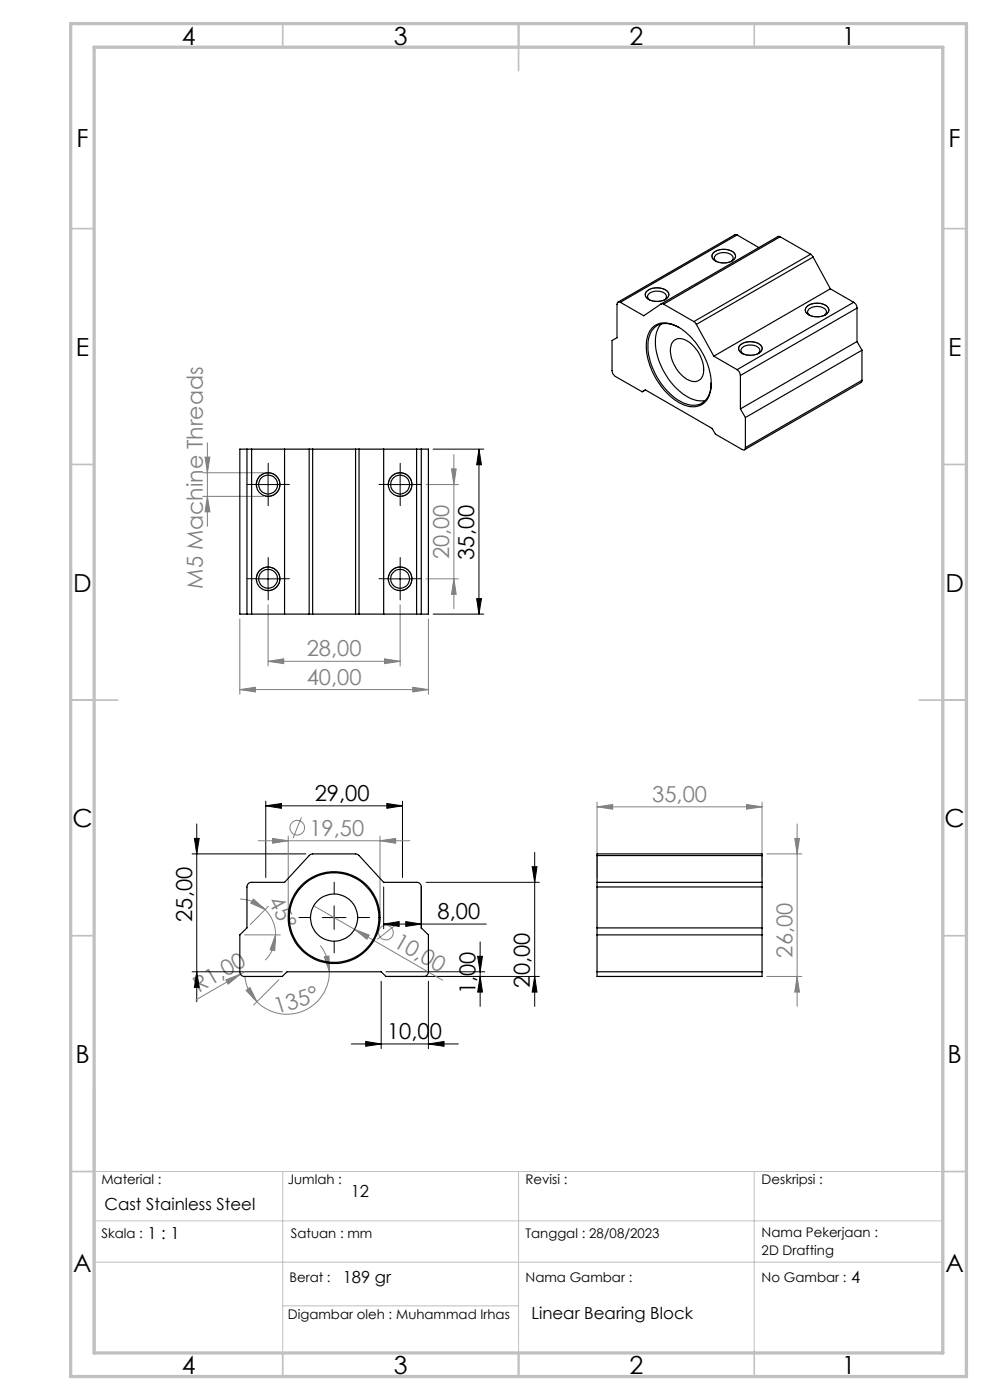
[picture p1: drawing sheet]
<svg xmlns="http://www.w3.org/2000/svg" width="210mm" height="297mm" viewBox="0 0 210 297" stroke-linecap="round" stroke-linejoin="round" font-family="sans-serif">
<g fill="none" stroke="#808080" stroke-width=".21">
<path d="M43.5 97h1l-.5 3.3zM44 93.9v17.8M95.8 99.5h1l-.5 3.3zM96.3 96.4v32.7M43 100.3h12.9M43 105.3h12.9M44 105.3l.5 3.3h-1zM90.4 102.8h6.9M50.9 131.3v16M56.9 128.3v13M81.6 139.8l3.3 .5-3.3 .5zM84.9 128.3v13"/>
<path d="M90.4 122.8h6.9M90.9 131.3v16M96.3 122.8l.5 3.3h-1zM50.9 146.3l3.3-.5v1zM50.9 146.3h40M56.9 140.3l3.3-.5v1zM56.9 140.3h28M87.6 145.8l3.3 .5-3.3 .5zM54.8 178.4h32.2M57.8 177.9l3.3 .5-3.3 .5zM61.1 177.4v16.3M63.9 173.4l-1.7 4.4"/>
<path d="M80.6 178.4l3.3-.5v1zM80.6 177.4v16.3M126.6 171.2l3.4-.5v1zM126.6 170.2v16M126.6 171.2h35M158.4 170.7l3.2 .5-3.2 .5zM161.6 170.2v16M168.6 177.9h1l-.5 3.2zM169.1 174.8v38.7M50.9 190.7a7.7 7.7 0 0 1 5.3 2.3M51.9 198.3h7.6M53.8 190.7l2.4 2.3-3-1.4z"/>
<path d="M56.2 193a7.4 7.4 0 0 1 2.3 5.3M56.9 192.3l-3.8 3.8M58.5 198.3l-.2 3.4-1-.2zM58.5 198.3a7.6 7.6 0 0 1-2.2 5.4M66.5 192.2l8.7 5M75.2 197.2l3.1 1.2-.5 .8zM75.2 197.2l18.7 10.8M83.7 196.4l-3.7 2.9M162.7 181.1h7.4M47.9 207.9l3.1-1.2-2.6 2.1zM51 206.7l-9.4 5.4M51.9 206.2l-.9 .5"/>
<path d="M51.9 207.2a9.1 9.1 0 0 0 2.6 5.3M52.2 210.1l.8-.6 1.5 3zM59.2 207.9l-5.4 5.3M67.9 200.6a9.1 9.1 0 0 1 2 5.6M68.8 203l1-.2 .1 3.4zM69.9 206.2a9 9 0 0 1-5.6 8.3 9 9 0 0 1-9.8-2M162.7 207.1h7.4M169.1 207.1l.5 3.4h-1z"/>
<circle cx="63" cy="175.6" r="1.55"/>
<circle cx="81.9" cy="197.8" r="1.55"/>
</g>
<g fill="none" stroke="#000" stroke-width=".21">
<path d="M151.5 53.5a3.5 3.5 0 0 1 4.4 .4 1.16 1.16 0 0 1-.9 1.6 3.4 3.4 0 0 1-3.9-.7v-.7zM137.3 61.7a3.4 3.4 0 0 1 4.4 .4 1.29 1.29 0 0 1-1.2 1.7 3.3 3.3 0 0 1-3.5-.9l-.1-.6zM157 73.3a3.2 3.2 0 0 1 4.6 .4 1.79 1.79 0 0 1-2 1.6 2.44 2.44 0 0 1-2.9-1.4zM171.1 65.1a3.3 3.3 0 0 1 4.6 .2 1.16 1.16 0 0 1-.9 1.6 3.2 3.2 0 0 1-3.9-.9v-.5zM91.9 95.3h10.7M101.6 95.3v35M101.6 95.3l.5 3.3h-1zM54.4 102.8h5M54.5 103.4a2.49 2.49 0 0 1 2.2-3.1 2.49 2.49 0 0 1 2.7 2.7 2.49 2.49 0 0 1-3.2 2.2M56.9 100.3v5M82.4 102.8h5M82.4 103.4a2.5 2.5 0 0 1 2.2-3.1 2.5 2.5 0 0 1 2.7 2.7 2.5 2.5 0 0 1-3.1 2.2"/>
<path d="M84.9 100.3v5M54.4 122.8h5M54.5 123.4a2.49 2.49 0 0 1 2.2-3.1 2.49 2.49 0 0 1 2.7 2.7 2.49 2.49 0 0 1-3.2 2.2M56.9 120.3v5M82.4 122.8h5M82.4 123.4a2.5 2.5 0 0 1 2.2-3.1 2.5 2.5 0 0 1 2.7 2.7 2.5 2.5 0 0 1-3.1 2.2M84.9 120.3v5M91.9 130.3h10.7M101.1 127h1l-.5 3.3zM41.2 177.9h1.1l-.6 3.2zM41.7 174.8v37.7M56.4 171l3.3-.5v1z"/>
<path d="M56.4 170v16.2M56.4 171h29M82.1 170.5l3.3 .5-3.3 .5zM85.4 170v16.2M40.7 181.1h24.2M68.4 194.7h5M70.9 192.2v5M81.4 196l3.3-.5v1zM81.4 188.2v8.8M81.4 196h21.8M86.1 195.5l3.3 .5-3.3 .5zM89.4 188.2v8.8"/>
<path d="M90.4 187.2h24M101.8 199.8v13.7M112.9 183.9h1l-.5 3.3zM113.4 180.8v32.7M40.7 206.2h19.2M41.7 206.2l.6 3.3h-1.1zM80.9 208.2v14.3M81.9 206.2h20.9M81.9 207.1h32.5M90.9 208.2v14.3M101.3 202.9h1l-.5 3.3zM101.8 207.1l.5 3.4h-1z"/>
<path d="M113.4 207.1l.5 3.4h-1zM74.5 221.5h22.7M77.6 220.9l3.3 .6-3.3 .5zM90.9 221.5l3.3-.6v1.1z"/>
</g>
<g fill="none" stroke="#000" stroke-width=".21" stroke-dasharray="15.2 1.3 1.3 1.3">
<path d="M54.4 102.8h-2M56.9 100.3v-2M56.9 105.3v2M59.4 102.8h2M82.4 102.8h-2M84.9 100.3v-2M84.9 105.3v2M87.4 102.8h2M54.4 122.8h-2M56.9 120.3v-2M56.9 125.3v2M59.4 122.8h2"/>
<path d="M82.4 122.8h-2M84.9 120.3v-2M84.9 125.3v2M87.4 122.8h2M65.9 194.6h-2.5M70.9 189.6v-2.5M70.9 199.6v2.5M75.9 194.6h2.5"/>
</g>
<path d="M20 259h180M20 248.5h180v38.5h-180zM60 248.5v38.5M110 248.5v38.5M160 248.5v38.1M20 267.8h180M60 277h50" fill="none" stroke="#c0c0c0" stroke-width=".21"/>
<g fill="none" stroke="#c0c0c0" stroke-width=".35">
<path d="M60 5v5M110 5v10M160 5v5M15 48.5h5M200 48.5h5M15 98.5h5M200 98.5h5M15 148.5h10M195 148.5h10M15 198.5h5M200 198.5h5M15 248.5h5"/>
<path d="M200 248.5h5M60 287v5M110 287v5M160 286.6v4.9"/>
</g>
<path d="M20 231v56" fill="none" stroke="#c0c0c0" stroke-width=".5"/>
<path d="M15 5h190v287h-190zM20 10h180v277h-180z" fill="none" stroke="#c0c0c0" stroke-width=".7"/>
<g fill="#000">
<path d="M56.4 171l3.3-.5v1zM82.1 170.5l3.3 .5-3.3 .5z"/>
<path d="M86.1 195.5l3.3 .5-3.3 .5zM81.4 196l3.3-.5v1z"/>
<path d="M112.9 183.9h1l-.5 3.3zM113.4 207.1l.5 3.4h-1z"/>
<path d="M41.7 206.2l.6 3.3h-1.1zM41.2 177.9h1.1l-.6 3.2z"/>
<path d="M101.3 202.9h1l-.5 3.3zM101.8 207.1l.5 3.4h-1zM101.6 95.3l.5 3.3h-1zM101.1 127h1l-.5 3.3z"/>
<path d="M77.6 220.9l3.3 .6-3.3 .5zM90.9 221.5l3.3-.6v1.1z"/>
</g>
<g fill="#808080">
<path d="M47.9 207.9l3.1-1.2-2.6 2.1z"/>
<path d="M75.2 197.2l3.1 1.2-.5 .8z"/>
<path d="M58.5 198.3l-.2 3.4-1-.2zM53.8 190.7l2.4 2.3-3-1.4z"/>
<path d="M57.8 177.9l3.3 .5-3.3 .5zM80.6 178.4l3.3-.5v1zM56.9 140.3l3.3-.5v1zM81.6 139.8l3.3 .5-3.3 .5zM50.9 146.3l3.3-.5v1zM87.6 145.8l3.3 .5-3.3 .5z"/>
<path d="M52.2 210.1l.8-.6 1.5 3zM68.8 203l1-.2 .1 3.4z"/>
<path d="M95.8 99.5h1l-.5 3.3zM96.3 122.8l.5 3.3h-1zM43.5 97h1l-.5 3.3zM44 105.3l.5 3.3h-1zM168.6 177.9h1l-.5 3.2zM169.1 207.1l.5 3.4h-1z"/>
<path d="M126.6 171.2l3.4-.5v1zM158.4 170.7l3.2 .5-3.2 .5z"/>
</g>
<g fill="none" stroke="#000" stroke-width=".25">
<path d="M151.3 53.7a3.5 3.5 0 0 1 4.6 .1 1.23 1.23 0 0 1-1.1 1.8 3.1 3.1 0 0 1-3.7-1v-.6zM151.9 55.5a.88 .88 0 0 1-.4-1 .88 .88 0 0 1 .8-.7 2.55 2.55 0 0 1 3.2 .7v.5l-.4 .5M156.4 49.8h-.5l-24.8 14.3M156.4 49.8l4.6 2.7M156.4 49.8l-24.8 14.3M165.5 50.2h-.5l-24.8 14.3M165.5 50.2l-24.7 14.3M165.5 50.2l6.4 3.7M171.9 53.9l.6 .6M171.9 53.9l-24.7 14.3M172.5 54.5l-24.8 14.3M172.5 54.5l3.6 6.8"/>
<path d="M131.6 64.1a.44 .44 0 0 0-.5 0 .44 .44 0 0 0-.2 .5v7l-1.1 .6v6.4a1.6 1.6 0 0 0 .7 1.3l5.7 3.2 .7-.4 14.1 8.2 .8 1.2 5.6 3.3a.42 .42 0 0 0 .5 0 .42 .42 0 0 0 .2-.4M131.6 64.1l5 2.9 3.6-2.5M137.1 61.8a3.4 3.4 0 0 1 4.7 .4 1.6 1.6 0 0 1-1.7 1.7 2.6 2.6 0 0 1-3.2-1.3zM137.8 63.6a.9 .9 0 0 1-.4-.9 .9 .9 0 0 1 .8-.7 2.63 2.63 0 0 1 3.1 .6v.5l-.4 .5M138.3 69.6a4.3 4.3 0 0 1 5.4-.4 15 15 0 0 1 7.1 13.2 3.9 3.9 0 0 1-5.8 3.5 14.6 14.6 0 0 1-7.8-13.7l.3-1.3zM140.2 64.5h.6M140.3 68.7a7.3 7.3 0 0 0-.8 7.1 14 14 0 0 0 7.5 8.9l1.7 .4 .9-.2M140.8 64.5l6.4 3.7M143 72.2a2.81 2.81 0 0 1 3.5 .6 7.1 7.1 0 0 1 2.5 7 2.07 2.07 0 0 1-3.2 .7 7.3 7.3 0 0 1-3.4-7.3zM144.1 69.5a4.2 4.2 0 0 0-5.5 .3 7.8 7.8 0 0 0-.5 7.5 13.8 13.8 0 0 0 7.4 8.4 3.8 3.8 0 0 0 5.3-3.5v-.9M147.2 68.2l.5 .6M147.7 68.8l3.7 6.8"/>
<path d="M151.4 75.6l5 2.8M156.4 78.4a1.6 1.6 0 0 1 .7 1.3M157.1 79.7v7M157.1 73.1a3.4 3.4 0 0 1 4.5 .5 1.6 1.6 0 0 1-1.8 1.7 2.66 2.66 0 0 1-3.1-1.3l.1-.6zM157.6 75.1a.9 .9 0 0 1-.4-1 .9 .9 0 0 1 .8-.7 2.51 2.51 0 0 1 3.2 .9l-.4 .8M171.1 65.1a3.5 3.5 0 0 1 4.5 .2 1.15 1.15 0 0 1-.8 1.6 3.2 3.2 0 0 1-3.9-.9l-.1-.4zM171.7 66.9a.88 .88 0 0 1-.4-1 .88 .88 0 0 1 .8-.6 2.51 2.51 0 0 1 3.2 .6v.5l-.4 .5M176.1 61.3l-24.7 14.3M176.1 61.3l5 2.8M181.1 64.1a1.38 1.38 0 0 1 .7 1.3M181.1 64.1l-24.7 14.3M181.8 65.4l-24.7 14.3"/>
<path d="M181.8 72.5l-24.7 14.2M181.8 65.4v7.1M181.8 72.5l1 1.8M182.8 74.3l-24.7 14.3M182.8 74.3v6.4M52.4 95.3h1M52.4 95.3h-1.5v35h1.5M52.4 95.3v35M53.4 95.3h12.2M53.4 95.3v35M60.4 95.3v35M65.6 95.3h.7"/>
<path d="M65.6 95.3v35M66.3 95.3v35M66.3 95.3h9.1M75.4 95.3h.8M75.4 95.3v35M76.2 95.3h12.2M76.2 95.3v35M81.4 95.3v35M88.4 95.3h1M88.4 95.3v35M89.4 95.3v35M89.4 95.3h1.5v35h-1.5"/>
<path d="M157.1 86.7l1 1.9M158.1 88.6v6.4M182.8 80.7l-.1 .4-24.8 14.3M182.8 80.7l-24.7 14.3M52.4 130.3h1M53.4 130.3h12.2M65.6 130.3h.7M66.3 130.3h9.1M75.4 130.3h.8M76.2 130.3h12.2M88.4 130.3h1M52.5 187.6l.7-.4h7.2l5.2-5.7 .7-.4 9.3 .1 .6 .3 5.2 5.7h7a.96 .96 0 0 1 1 1v8.6l1.5 1.5v7.9a.96 .96 0 0 1-1 .9h-8l-1-.9h-20l-1 .9h-8a.96 .96 0 0 1-1-.9v-7.9l1.5-1.5v-8.8z"/>
<path d="M126.6 187.2v1M126.6 181.5v-.4h35v.4M126.6 187.2h35M126.6 181.5v5.7M126.6 188.2v18M126.6 198.3h35M126.6 196.8h35M126.6 188.2h35M126.6 181.5h35M161.6 187.2v1M161.6 181.5v5.7M161.6 188.2v18"/>
<path d="M126.6 206.2v.9h35v-.9M126.6 206.2h35"/>
<circle cx="56.9" cy="102.8" r="2.01"/>
<circle cx="56.9" cy="102.8" r="2.5"/>
<circle cx="84.9" cy="102.8" r="2.02"/>
<circle cx="84.9" cy="102.8" r="2.51"/>
<circle cx="56.9" cy="122.8" r="2.01"/>
<circle cx="56.9" cy="122.8" r="2.5"/>
<circle cx="84.9" cy="122.8" r="2.02"/>
<circle cx="84.9" cy="122.8" r="2.51"/>
<circle cx="70.9" cy="194.7" r="9.5"/>
<circle cx="70.9" cy="194.7" r="9.7"/>
<circle cx="70.9" cy="194.7" r="5"/>
</g>
<g font-size="5.3">
<text x="38.5" y="9.5">4</text>
<text x="83.5" y="9.5">3</text>
<text x="133.6" y="9.5">2</text>
<text x="178.6" y="9.5">1</text>
<text x="16.2" y="31.3">F</text>
<text x="201.2" y="31.3">F</text>
<text x="16.1" y="75.5">E</text>
<text x="201.1" y="75.5">E</text>
<text x="15.5" y="125.5">D</text>
<text x="200.5" y="125.5">D</text>
<text x="15.4" y="175.5">C</text>
<text x="200.4" y="175.5">C</text>
<text x="16" y="225.5">B</text>
<text x="201" y="225.5">B</text>
<text x="15.5" y="269.8">A</text>
<text x="200.5" y="269.8">A</text>
<text x="38.5" y="291.5">4</text>
<text x="83.5" y="291.5">3</text>
<text x="133.6" y="291.5">2</text>
<text x="178.6" y="291.5">1</text>
</g>
<g font-size="4.7" fill="#808080">
<text x="95.3" y="118.7" transform="rotate(-90 95.3 118.7)">20,00</text>
<text x="43" y="124.9" transform="rotate(-90 43 124.9)">M5 Machine Threads</text>
<text x="65.1" y="139.3">28,00</text>
<text x="65.1" y="145.3">40,00</text>
<text x="138.4" y="170.1">35,00</text>
<text x="65.6" y="177.3">19,50</text>
<text x="56.8" y="191.2" transform="rotate(62 56.8 191.2)">45°</text>
<text x="83.2" y="200.6" transform="rotate(30 83.2 200.6)">10,00</text>
<text x="168.1" y="203.1" transform="rotate(-90 168.1 203.1)">26,00</text>
<text x="42.2" y="210.6" transform="rotate(-30 42.2 210.6)">R1,00</text>
<text x="58.7" y="215.2" transform="rotate(-18 58.7 215.2)">135°</text>
</g>
<g font-size="4.7">
<text x="100.6" y="118.8" transform="rotate(-90 100.6 118.8)">35,00</text>
<text x="66.8" y="169.9">29,00</text>
<text x="40.8" y="195.6" transform="rotate(-90 40.8 195.6)">25,00</text>
<text x="92.8" y="195">8,00</text>
<text x="112.4" y="209.5" transform="rotate(-90 112.4 209.5)">20,00</text>
<text x="100.8" y="211" transform="rotate(-90 100.8 211)">1,00</text>
<text x="82.1" y="220.4">10,00</text>
</g>
<g font-size="3.5">
<text x="22.2" y="256.8">Cast Stainless Steel</text>
<text x="74.4" y="253.9">12</text>
<text x="31.3" y="262.8">1 : 1</text>
<text x="72.7" y="272.2">189 gr</text>
<text x="180.6" y="272.2">4</text>
<text x="112.7" y="279.8">Linear Bearing Block</text>
</g>
<g font-size="2.8">
<text x="21.5" y="251.2">Material :</text>
<text x="61" y="251.2">Jumlah :</text>
<text x="111.5" y="251.2">Revisi :</text>
<text x="161.6" y="251.2">Deskripsi :</text>
<text x="21.5" y="262.7">Skala :</text>
<text x="61.7" y="262.7">Satuan : mm</text>
<text x="111.5" y="262.7">Tanggal : 28/08/2023</text>
<text x="161.6" y="262.4">Nama Pekerjaan :</text>
<text x="161.6" y="266.3">2D Drafting</text>
<text x="61.4" y="272">Berat :</text>
<text x="111.5" y="272">Nama Gambar :</text>
<text x="161.6" y="272">No Gambar :</text>
<text x="61.1" y="279.9">Digambar oleh : Muhammad Irhas</text>
</g>
</svg>
